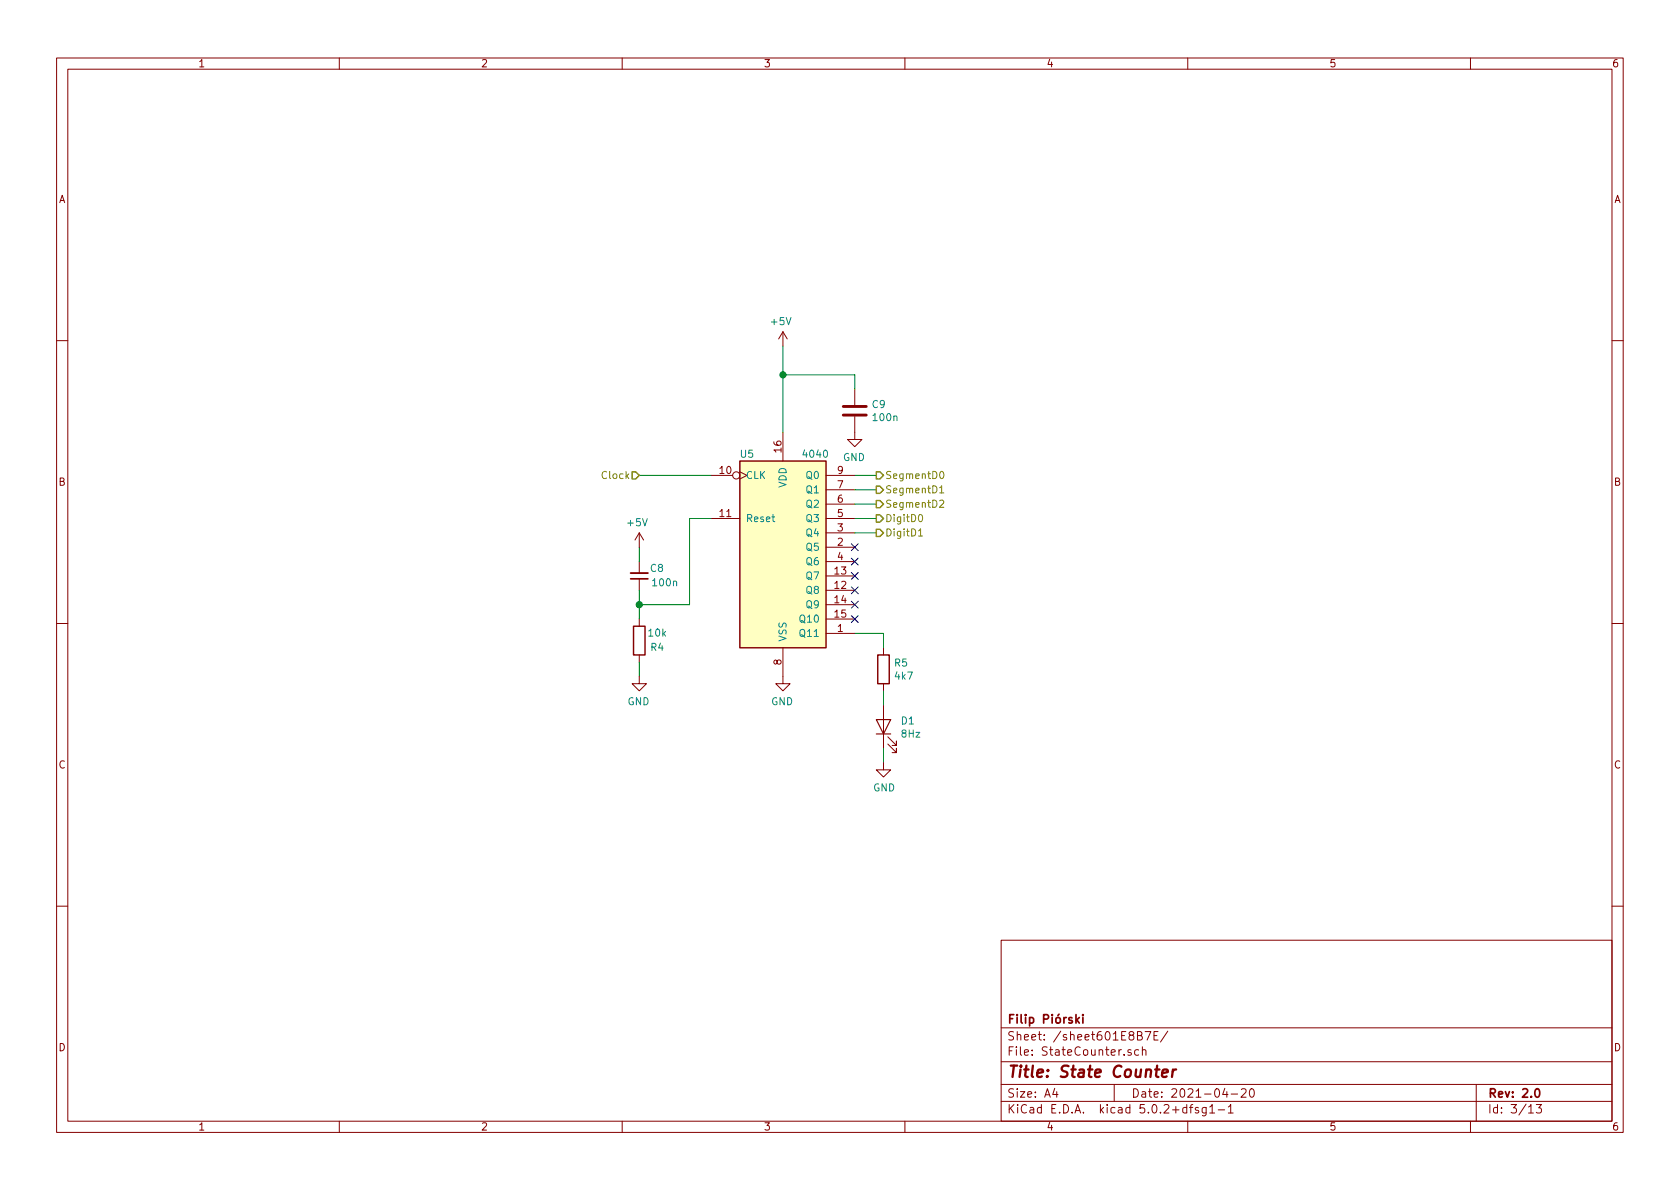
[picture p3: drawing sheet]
EESchema Schematic File Version 4
LIBS:XYgen-cache
EELAYER 26 0
EELAYER END
$Descr A4 11693 8268
encoding utf-8
Sheet 3 13
Title "State Counter"
Date "2021-04-20"
Rev "2.0"
Comp "Filip Piórski"
Comment1 ""
Comment2 ""
Comment3 ""
Comment4 ""
$EndDescr
$Comp
L 4xxx:4040 U?
U 1 1
P 5450 3800
AR Path="/6023D2BF" Ref="U?"  Part="1" 
AR Path="/601A8E60/6023D2BF" Ref="U?"  Part="1" 
AR Path="/601DE80D/601A8E60/6023D2BF" Ref="U?"  Part="1" 
AR Path="/601E8CAA/6023D2BF" Ref="U5"  Part="1" 
F 0 "U5" H 5200 4450 50  0000 C CNN
F 1 "4040" H 5675 4450 50  0000 C CNN
F 2 "Package_SO:TSSOP-16_4.4x5mm_P0.65mm" H 5450 3800 50  0001 C CNN
F 3 "http://www.intersil.com/content/dam/Intersil/documents/cd40/cd4020bms-24bms-40bms.pdf" H 5450 3800 50  0001 C CNN
	1    5450 3800
	1    0    0    -1  
$EndComp
$Comp
L Device:C C?
U 1 1
P 5950 2850
AR Path="/6023D2C6" Ref="C?"  Part="1" 
AR Path="/601A8E60/6023D2C6" Ref="C?"  Part="1" 
AR Path="/601DE80D/601A8E60/6023D2C6" Ref="C?"  Part="1" 
AR Path="/601E8CAA/6023D2C6" Ref="C9"  Part="1" 
F 0 "C9" H 6065 2896 50  0000 L CNN
F 1 "100n" H 6065 2805 50  0000 L CNN
F 2 "Capacitor_SMD:C_0805_2012Metric_Pad1.15x1.40mm_HandSolder" H 5988 2700 50  0001 C CNN
F 3 "~" H 5950 2850 50  0001 C CNN
	1    5950 2850
	1    0    0    -1  
$EndComp
Wire Wire Line
	5450 3000 5450 2600
$Comp
L power:GND #PWR?
U 1 1
P 5950 3000
AR Path="/6023D2CE" Ref="#PWR?"  Part="1" 
AR Path="/5F9E0DAD/6023D2CE" Ref="#PWR?"  Part="1" 
AR Path="/601DE80D/6023D2CE" Ref="#PWR?"  Part="1" 
AR Path="/601A8E60/6023D2CE" Ref="#PWR?"  Part="1" 
AR Path="/601DE80D/601A8E60/6023D2CE" Ref="#PWR?"  Part="1" 
AR Path="/601E8CAA/6023D2CE" Ref="#PWR026"  Part="1" 
F 0 "#PWR026" H 5950 2750 50  0001 C CNN
F 1 "GND" H 5955 2827 50  0000 C CNN
F 2 "" H 5950 3000 50  0001 C CNN
F 3 "" H 5950 3000 50  0001 C CNN
	1    5950 3000
	-1   0    0    -1  
$EndComp
Wire Wire Line
	5950 2600 5950 2700
Wire Wire Line
	5450 2600 5950 2600
$Comp
L power:GND #PWR?
U 1 1
P 5450 4700
AR Path="/6023D2D6" Ref="#PWR?"  Part="1" 
AR Path="/5F9E0DAD/6023D2D6" Ref="#PWR?"  Part="1" 
AR Path="/601DE80D/6023D2D6" Ref="#PWR?"  Part="1" 
AR Path="/601A8E60/6023D2D6" Ref="#PWR?"  Part="1" 
AR Path="/601DE80D/601A8E60/6023D2D6" Ref="#PWR?"  Part="1" 
AR Path="/601E8CAA/6023D2D6" Ref="#PWR025"  Part="1" 
F 0 "#PWR025" H 5450 4450 50  0001 C CNN
F 1 "GND" H 5455 4527 50  0000 C CNN
F 2 "" H 5450 4700 50  0001 C CNN
F 3 "" H 5450 4700 50  0001 C CNN
	1    5450 4700
	-1   0    0    -1  
$EndComp
$Comp
L Device:R R?
U 1 1
P 4450 4450
AR Path="/6023D2DC" Ref="R?"  Part="1" 
AR Path="/601A8E60/6023D2DC" Ref="R?"  Part="1" 
AR Path="/601DE80D/601A8E60/6023D2DC" Ref="R?"  Part="1" 
AR Path="/601E8CAA/6023D2DC" Ref="R4"  Part="1" 
F 0 "R4" H 4325 4500 50  0000 C CNN
F 1 "10k" H 4325 4400 50  0000 C CNN
F 2 "Resistor_SMD:R_0805_2012Metric_Pad1.15x1.40mm_HandSolder" V 4380 4450 50  0001 C CNN
F 3 "~" H 4450 4450 50  0001 C CNN
	1    4450 4450
	-1   0    0    1   
$EndComp
$Comp
L Device:C_Small C?
U 1 1
P 4450 4000
AR Path="/6023D2E3" Ref="C?"  Part="1" 
AR Path="/601A8E60/6023D2E3" Ref="C?"  Part="1" 
AR Path="/601DE80D/601A8E60/6023D2E3" Ref="C?"  Part="1" 
AR Path="/601E8CAA/6023D2E3" Ref="C8"  Part="1" 
F 0 "C8" H 4625 3950 50  0000 R CNN
F 1 "100n" H 4725 4050 50  0000 R CNN
F 2 "Capacitor_SMD:C_0805_2012Metric_Pad1.15x1.40mm_HandSolder" H 4450 4000 50  0001 C CNN
F 3 "~" H 4450 4000 50  0001 C CNN
	1    4450 4000
	1    0    0    1   
$EndComp
Wire Wire Line
	4450 4100 4450 4200
Wire Wire Line
	4450 4200 4800 4200
Connection ~ 4450 4200
Wire Wire Line
	4450 4200 4450 4300
Wire Wire Line
	4450 3900 4450 3800
Wire Wire Line
	4450 4600 4450 4700
$Comp
L power:GND #PWR?
U 1 1
P 4450 4700
AR Path="/6023D2F0" Ref="#PWR?"  Part="1" 
AR Path="/5F9E0DAD/6023D2F0" Ref="#PWR?"  Part="1" 
AR Path="/601DE80D/6023D2F0" Ref="#PWR?"  Part="1" 
AR Path="/601A8E60/6023D2F0" Ref="#PWR?"  Part="1" 
AR Path="/601DE80D/601A8E60/6023D2F0" Ref="#PWR?"  Part="1" 
AR Path="/601E8CAA/6023D2F0" Ref="#PWR023"  Part="1" 
F 0 "#PWR023" H 4450 4450 50  0001 C CNN
F 1 "GND" H 4455 4527 50  0000 C CNN
F 2 "" H 4450 4700 50  0001 C CNN
F 3 "" H 4450 4700 50  0001 C CNN
	1    4450 4700
	-1   0    0    -1  
$EndComp
Wire Wire Line
	4950 3600 4800 3600
Wire Wire Line
	4800 3600 4800 4200
$Comp
L power:+5V #PWR?
U 1 1
P 5450 2400
AR Path="/6023D2F8" Ref="#PWR?"  Part="1" 
AR Path="/5F9E0DAD/6023D2F8" Ref="#PWR?"  Part="1" 
AR Path="/601DE80D/6023D2F8" Ref="#PWR?"  Part="1" 
AR Path="/601A8E60/6023D2F8" Ref="#PWR?"  Part="1" 
AR Path="/601DE80D/601A8E60/6023D2F8" Ref="#PWR?"  Part="1" 
AR Path="/601E8CAA/6023D2F8" Ref="#PWR024"  Part="1" 
F 0 "#PWR024" H 5450 2250 50  0001 C CNN
F 1 "+5V" H 5465 2573 50  0000 C CNN
F 2 "" H 5450 2400 50  0001 C CNN
F 3 "" H 5450 2400 50  0001 C CNN
	1    5450 2400
	-1   0    0    -1  
$EndComp
Wire Wire Line
	5450 2400 5450 2600
Connection ~ 5450 2600
$Comp
L power:+5V #PWR?
U 1 1
P 4450 3800
AR Path="/6023D300" Ref="#PWR?"  Part="1" 
AR Path="/5F9E0DAD/6023D300" Ref="#PWR?"  Part="1" 
AR Path="/601DE80D/6023D300" Ref="#PWR?"  Part="1" 
AR Path="/601A8E60/6023D300" Ref="#PWR?"  Part="1" 
AR Path="/601DE80D/601A8E60/6023D300" Ref="#PWR?"  Part="1" 
AR Path="/601E8CAA/6023D300" Ref="#PWR022"  Part="1" 
F 0 "#PWR022" H 4450 3650 50  0001 C CNN
F 1 "+5V" H 4465 3973 50  0000 C CNN
F 2 "" H 4450 3800 50  0001 C CNN
F 3 "" H 4450 3800 50  0001 C CNN
	1    4450 3800
	-1   0    0    -1  
$EndComp
Wire Wire Line
	5950 3600 6100 3600
Wire Wire Line
	5950 3700 6100 3700
Wire Wire Line
	5950 3300 6100 3300
Wire Wire Line
	5950 3500 6100 3500
NoConn ~ 5950 3800
NoConn ~ 5950 3900
NoConn ~ 5950 4000
NoConn ~ 5950 4100
NoConn ~ 5950 4200
NoConn ~ 5950 4300
$Comp
L Device:LED D?
U 1 1
P 6150 5050
AR Path="/5FA4B515/6023D315" Ref="D?"  Part="1" 
AR Path="/601DE80D/6023D315" Ref="D?"  Part="1" 
AR Path="/6023D315" Ref="D?"  Part="1" 
AR Path="/601A8E60/6023D315" Ref="D?"  Part="1" 
AR Path="/601DE80D/601A8E60/6023D315" Ref="D?"  Part="1" 
AR Path="/601E8CAA/6023D315" Ref="D1"  Part="1" 
F 0 "D1" V 6188 4933 50  0000 R CNN
F 1 "8Hz" V 6097 4933 50  0000 R CNN
F 2 "LED_SMD:LED_0805_2012Metric_Pad1.15x1.40mm_HandSolder" H 6150 5050 50  0001 C CNN
F 3 "~" H 6150 5050 50  0001 C CNN
	1    6150 5050
	0    -1   -1   0   
$EndComp
$Comp
L Device:R R?
U 1 1
P 6150 4650
AR Path="/5FA4B515/6023D31C" Ref="R?"  Part="1" 
AR Path="/601DE80D/6023D31C" Ref="R?"  Part="1" 
AR Path="/6023D31C" Ref="R?"  Part="1" 
AR Path="/601A8E60/6023D31C" Ref="R?"  Part="1" 
AR Path="/601DE80D/601A8E60/6023D31C" Ref="R?"  Part="1" 
AR Path="/601E8CAA/6023D31C" Ref="R5"  Part="1" 
F 0 "R5" H 6220 4696 50  0000 L CNN
F 1 "4k7" H 6220 4605 50  0000 L CNN
F 2 "Resistor_SMD:R_0805_2012Metric_Pad1.15x1.40mm_HandSolder" V 6080 4650 50  0001 C CNN
F 3 "~" H 6150 4650 50  0001 C CNN
	1    6150 4650
	1    0    0    -1  
$EndComp
Wire Wire Line
	6150 4800 6150 4900
Wire Wire Line
	6150 5200 6150 5300
$Comp
L power:GND #PWR?
U 1 1
P 6150 5300
AR Path="/5FA4B515/6023D325" Ref="#PWR?"  Part="1" 
AR Path="/601DE80D/6023D325" Ref="#PWR?"  Part="1" 
AR Path="/6023D325" Ref="#PWR?"  Part="1" 
AR Path="/601A8E60/6023D325" Ref="#PWR?"  Part="1" 
AR Path="/601DE80D/601A8E60/6023D325" Ref="#PWR?"  Part="1" 
AR Path="/601E8CAA/6023D325" Ref="#PWR027"  Part="1" 
F 0 "#PWR027" H 6150 5050 50  0001 C CNN
F 1 "GND" H 6155 5127 50  0000 C CNN
F 2 "" H 6150 5300 50  0001 C CNN
F 3 "" H 6150 5300 50  0001 C CNN
	1    6150 5300
	1    0    0    -1  
$EndComp
Wire Wire Line
	6150 4400 6150 4500
Wire Wire Line
	5950 4400 6150 4400
Wire Wire Line
	5950 3400 6100 3400
Wire Wire Line
	4950 3300 4450 3300
Text HLabel 4450 3300 0    50   Input ~ 0
Clock
Text HLabel 6100 3300 2    50   Output ~ 0
SegmentD0
Text HLabel 6100 3400 2    50   Output ~ 0
SegmentD1
Text HLabel 6100 3500 2    50   Output ~ 0
SegmentD2
Text HLabel 6100 3600 2    50   Output ~ 0
DigitD0
Text HLabel 6100 3700 2    50   Output ~ 0
DigitD1
$EndSCHEMATC
